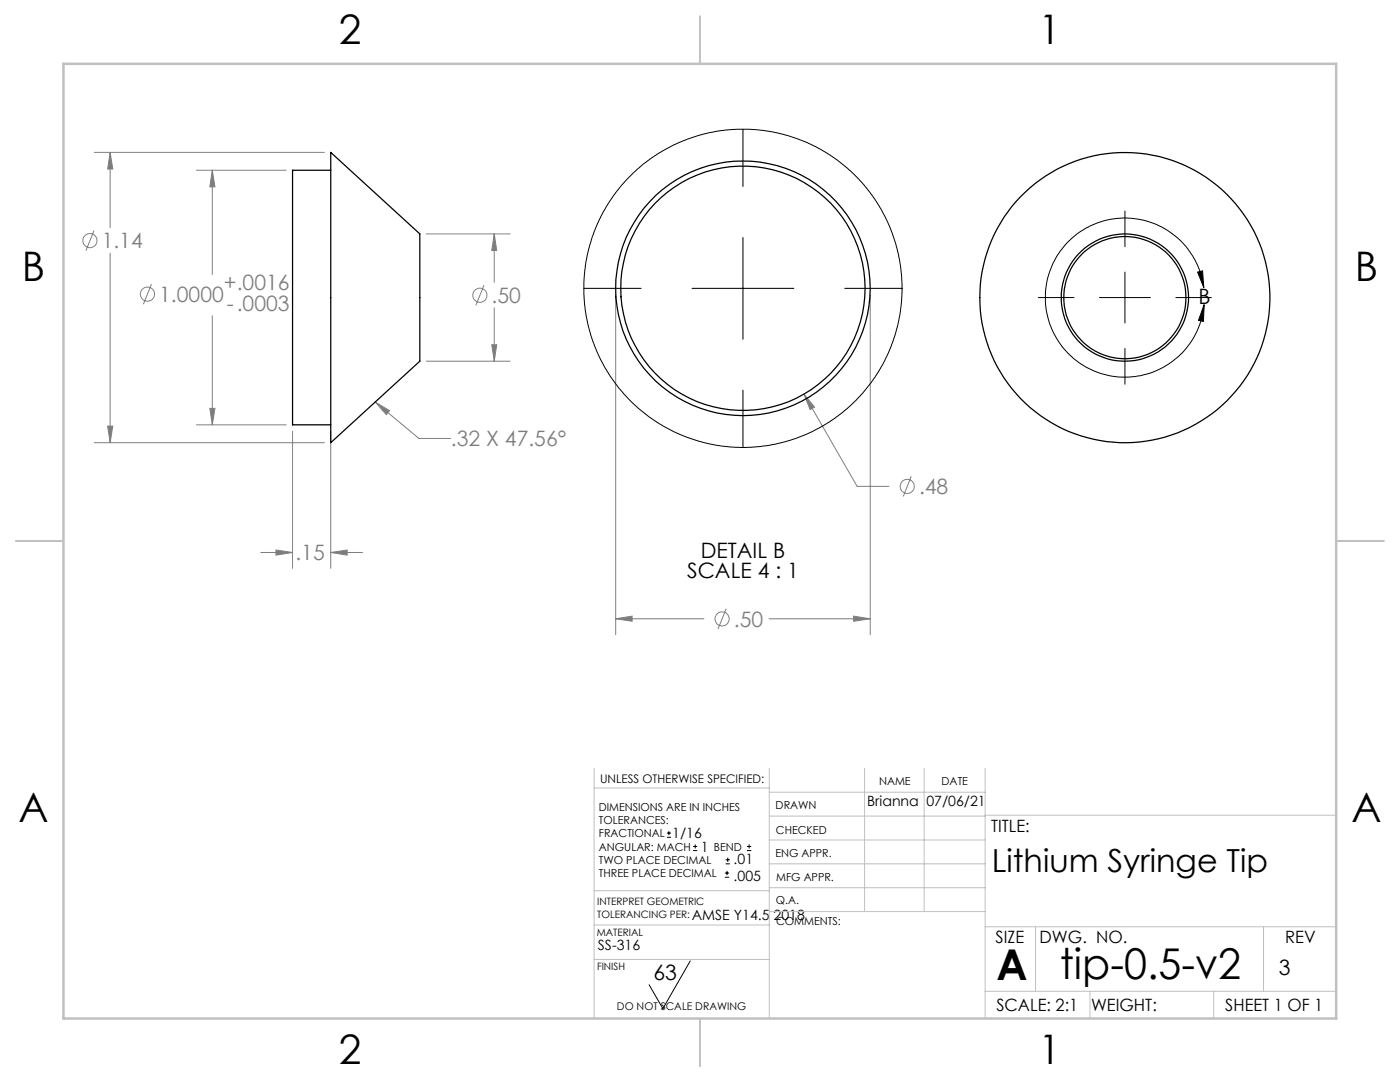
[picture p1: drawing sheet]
<svg xmlns="http://www.w3.org/2000/svg" width="279mm" height="216mm" viewBox="0 0 279 216" stroke-linecap="round" stroke-linejoin="round" font-family="sans-serif">
<g fill="none" stroke="#808080" stroke-width=".2">
<path d="M18.8 30.4h45.9M22 30.4v15M22 30.4l.5 3.3h-1zM39.2 34h17.9M42.4 34v20.8M42.4 34l.5 3.3h-1zM18.8 46l-1.7 4M22 50.5v37.8M30.2 56.7l-1.6 4M85.1 46.7h16.7M96.6 56.9l-1.6 4M98.6 46.7l.5 3.3h-1z"/>
<path d="M98.6 46.7v9.6M122.9 58.8v67.8M173.7 58.8v67.8M42.4 63v21.8M85.1 72.1h16.7M98.1 68.8h1l-.5 3.3zM98.6 61.4v10.7M160.4 78.6l2.2 2.6-.9 .5zM160.4 78.6l10.7 18.4h6.3M18.8 88.3h45.9M21.5 85h1l-.5 3.3zM39.2 84.8h17.9"/>
<path d="M41.9 81.5h1l-.5 3.3zM58.4 86v27.4M66 86v27.4M74.9 80.2l2.9 1.8-.7 .7zM74.9 80.2l8.7 7.3h6.4M181.9 95l-1.6 4.1M52 110.2h6.4M55.1 109.7l3.3 .5-3.3 .6zM66 110.2l3.3-.5v1.1zM66 110.2h6.4M122.9 123.5l3.3-.6v1.1zM122.9 123.5h17.6"/>
<path d="M144.9 121.5l-1.6 4M153.5 123.5h20.2M170.4 122.9l3.3 .6-3.3 .5z"/>
<circle cx="18" cy="48" r="1.41"/>
<circle cx="29.4" cy="58.7" r="1.42"/>
<circle cx="95.8" cy="58.9" r="1.41"/>
<circle cx="181.1" cy="97.1" r="1.4"/>
<circle cx="144.1" cy="123.5" r="1.41"/>
</g>
<g fill="none" stroke="#000" stroke-width=".2">
<path d="M148.3 25.8v11.4M116.5 57.5h11.5M138.1 57.5h20.3M148.3 47.4v20.3M168.6 57.5h11.4M207.2 59.4h7.1M219.4 59.4h10.2M224.5 42.1v7.1M224.5 54.3v10.2M234.7 59.4h7.1M239 54.3l1-.3 .2 3.4zM240.2 57.4a15.9 15.9 0 0 0-24.4-11.3 15.9 15.9 0 0 0 .6 26.9 15.9 15.9 0 0 0 23.9-12.2"/>
<path d="M148.3 77.9v11.4M224.5 69.5v7.2M240.3 60.8l-.1 3.3-1-.2zM133.1 167.1h.8M133.1 166.2h.8M133.5 165.8v.9M138.3 169.7h.8M138.3 168.9h.8M138.7 168.5v.8M144.7 175h.8M144.7 174.2h.8M144.8 172.4h.9"/>
<path d="M144.8 171.6h.9M145.1 173.8v.8M145.2 171.1v.9M149.1 169.7h.8M149.1 168.9h.8M149.5 168.5v.8M137.8 191.7l-5.5 9.6-2.8-4.8"/>
</g>
<g fill="none" stroke="#c0c0c0" stroke-width=".2">
<path d="M118.6 153.3v49.9M118.6 157.2h34.9M153.5 153.3v49.9M153.5 158.1h43.1M172.5 153.3v28.6M184.4 153.3v28.6M196.6 153.3v49.9M118.6 177.7h35M153.5 167.6h43.1M153.5 162.8h43.1M153.5 172.4h43.1M153.5 177.1h43.1"/>
<path d="M196.6 162.7h70.1M118.6 191.5h34.9M118.6 184.6h35M153.6 181.9h43M196.6 197.8h70.1M196.6 184.9h70.1M206.7 184.9v12.9M217.5 197.8v5.4M242.2 197.8v5.4M252.2 184.9v12.9"/>
</g>
<path d="M139.7 3.2v9.5M3.1 107.9h9.6M266.7 107.9h9.5M139.7 203.2v9.6" fill="none" stroke="#c0c0c0" stroke-width=".25"/>
<path d="M12.7 12.7h254v190.5h-254z" fill="none" stroke="#c0c0c0" stroke-width=".5"/>
<path d="M239 54.3l1-.3 .2 3.4zM240.3 60.8l-.1 3.3-1-.2z" fill="#000"/>
<path d="M98.6 46.7l.5 3.3h-1zM98.1 68.8h1l-.5 3.3zM55.1 109.7l3.3 .5-3.3 .6zM66 110.2l3.3-.5v1.1zM42.4 34l.5 3.3h-1zM41.9 81.5h1l-.5 3.3zM22 30.4l.5 3.3h-1zM21.5 85h1l-.5 3.3zM74.9 80.2l2.9 1.8-.7 .7zM160.4 78.6l1.3 3.1 .9-.5zM122.9 123.5l3.3-.6v1.1zM170.4 122.9l3.3 .6-3.3 .5z" fill="#808080"/>
<g fill="none" stroke="#000" stroke-width=".25">
<path d="M66 30.4l17.8 16.3v25.4l-17.8 16.2zM66 34h-7.6v50.8h7.6"/>
<circle cx="148.3" cy="57.5" r="25.4"/>
<circle cx="148.3" cy="57.5" r="24.4"/>
<circle cx="224.5" cy="59.4" r="12.2"/>
<circle cx="224.5" cy="59.4" r="28.9"/>
<circle cx="224.5" cy="59.4" r="12.7"/>
</g>
<circle cx="148.3" cy="57.5" r="31.8" fill="none" stroke="#000" stroke-width=".2"/>
<g font-size="8.5">
<text x="198.9" y="195.5">A</text>
<text x="211.5" y="195.4">tip-0.5-v2</text>
</g>
<g font-size="8.1">
<text x="67.6" y="8.9">2</text>
<text x="207.3" y="8.9">1</text>
<text x="4.4" y="56.2">B</text>
<text x="270.4" y="56.2">B</text>
<text x="3.7" y="164.1">A</text>
<text x="269.7" y="164.1">A</text>
<text x="67.6" y="212.4">2</text>
<text x="207.3" y="212.4">1</text>
</g>
<text font-size="6.3" x="197.9" y="174.1">Lithium Syringe Tip</text>
<g font-size="4.2" fill="#808080">
<text x="20.3" y="49.6">1.14</text>
<text x="44.7" y="58">+.0016</text>
<text x="31.8" y="60.2">1.0000</text>
<text x="45.3" y="62.1">-.0003</text>
<text x="98.1" y="60.4">.50</text>
<text x="90" y="89.1">.32 X 47.56°</text>
<text x="183.4" y="98.6">.48</text>
<text x="59" y="111.8">.15</text>
<text x="146.5" y="125">.50</text>
</g>
<g font-size="4.2">
<text x="239.2" y="60.6">B</text>
<text x="139.9" y="111.3">DETAIL B</text>
<text x="137.1" y="115.4">SCALE 4 : 1</text>
<text x="130.4" y="195.5">63</text>
<text x="255.2" y="194.6">3</text>
</g>
<g font-size="3.4">
<text x="197.8" y="166">TITLE:</text>
<text x="198.7" y="188.1">SIZE</text>
<text x="207.5" y="188.1">DWG. NO.</text>
<text x="256.5" y="188.2">REV</text>
<text x="198.8" y="201.7">SCALE: 2:1</text>
<text x="217.7" y="201.8">WEIGHT:</text>
<text x="244.5" y="201.7">SHEET 1 OF 1</text>
</g>
<g font-size="2.8">
<text x="173.1" y="160.9">Brianna</text>
<text x="184.9" y="160.9">07/06/21</text>
<text x="134.2" y="167.2">1/16</text>
<text x="139.8" y="170">1</text>
<text x="146.4" y="172.4">.01</text>
<text x="146.4" y="175.7">.005</text>
<text x="138.1" y="183.5">AMSE Y14.5 2018</text>
<text x="119.3" y="189.6">SS-316</text>
</g>
<text font-size="2.4" x="119.8" y="156.2">UNLESS OTHERWISE SPECIFIED:</text>
<g font-size="2.2">
<text x="119.5" y="161.8">DIMENSIONS ARE IN INCHES</text>
<text x="154.8" y="161.4">DRAWN</text>
<text x="175.4" y="156.6">NAME</text>
<text x="187.9" y="156.7">DATE</text>
<text x="119.5" y="164.4">TOLERANCES:</text>
<text x="119.5" y="167.1">FRACTIONAL</text>
<text x="154.9" y="166.3">CHECKED</text>
<text x="119.5" y="169.7">ANGULAR: MACH</text>
<text x="119.5" y="172.4">TWO PLACE DECIMAL</text>
<text x="142.5" y="169.7">BEND</text>
<text x="154.8" y="171">ENG APPR.</text>
<text x="119.5" y="175">THREE PLACE DECIMAL</text>
<text x="154.9" y="175.7">MFG APPR.</text>
<text x="154.9" y="180.4">Q.A.</text>
<text x="154.9" y="184.6">COMMENTS:</text>
</g>
<text font-size="2.1" x="123.1" y="201.6">DO NOT SCALE DRAWING</text>
<g font-size="2">
<text x="119.2" y="180.6">INTERPRET GEOMETRIC</text>
<text x="119.2" y="183.1">TOLERANCING PER:</text>
<text x="119.1" y="186.7">MATERIAL</text>
<text x="119.1" y="193.5">FINISH</text>
</g>
</svg>
